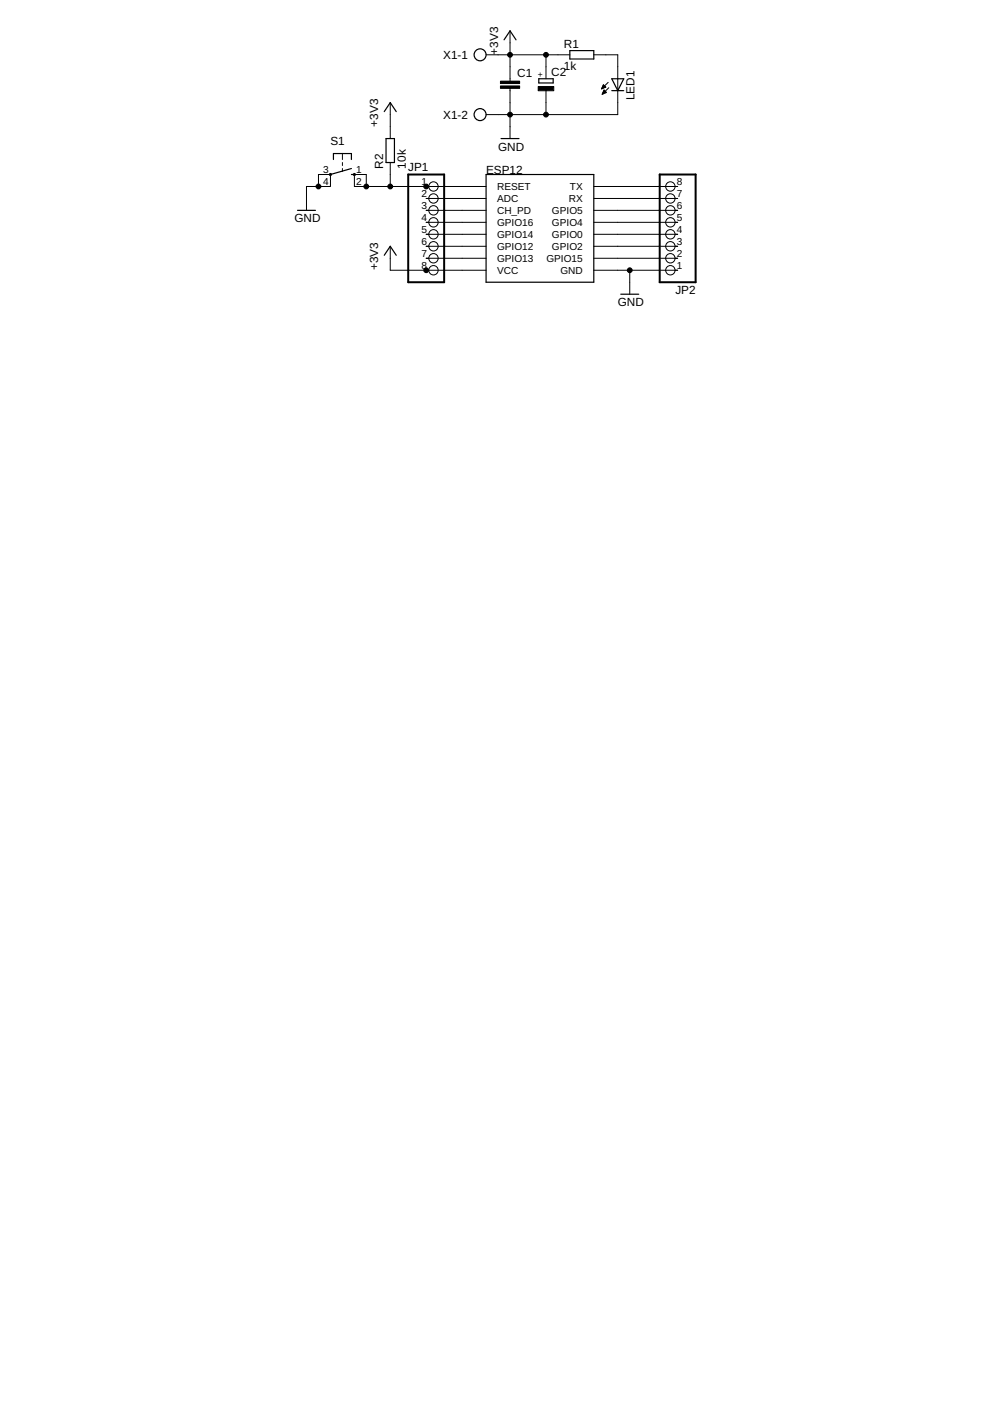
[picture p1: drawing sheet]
<svg xmlns="http://www.w3.org/2000/svg" width="210mm" height="297mm" viewBox="0 0 210 297" stroke-linecap="round" stroke-linejoin="round" font-family="sans-serif">
<g fill="none" stroke="#000" stroke-width=".25">
<path d="M106.9 8.4l1.2-1.9 1.3 1.9M114.2 16.7h3.1v.9h-3.1zM120.8 10.7h5.1v1.8h-5.1zM129.7 16.7h2.5l-1.2 2.5zM129.7 19.2h2.5M70.7 33.8v-1.2h3.8v1.2M74.5 37h.6M74.5 35.7l-4.4 1.3M81.5 23.7l1.2-1.9 1.3 1.9M81.9 29.4h1.7v5.1h-1.7zM103.1 37h22.8v22.8h-22.8zM106.2 29.4h3.8"/>
<path d="M63.1 44.6h3.8M81.5 54.1l1.2-1.9 1.3 1.9M131.6 62.4h3.8"/>
<circle cx="101.8" cy="11.6" r="1.27"/>
<circle cx="101.8" cy="24.3" r="1.27"/>
</g>
<g fill="none" stroke="#000" stroke-width=".21">
<path d="M103.1 11.6h17.7M108.1 6.5v10.7M108.1 18.7v10.7M115.8 11.6v5.1M115.8 19.2v5.1M125.9 11.6h5.1v12.7h-27.9M127.6 18.8h.1M127.6 18.7h.4M127.7 18.6h.5M127.7 18.4h.7M127.7 19.9h.3M127.8 18.3h.5"/>
<path d="M127.8 19.7h.4M127.8 19.6h.7M127.8 18.2h.4M127.9 18.1h.1M127.9 19.5h.6M127.9 18l.5 .5-.8 .3zM127.9 19.4h.5M128 19.3h.2M128 19.2h.1M128.1 19.1l.5 .5-.9 .4zM128.9 17.5l-1.3 1.3M129.1 18.6l-1.4 1.4"/>
<path d="M67.5 39.5v-2.5h2.6v2.5h-5.1v5.1M72.6 32.6v1.2M72.6 34.5v.6M72.6 35.7v.7M77.7 39.5v-2.5h-2.6v2.5h28M82.7 21.8v7.6M82.7 34.5v5M125.9 39.5h17.8M82.7 52.2v5.1h20.4M90.4 42.1h12.7M90.4 44.6h12.7M90.4 47.1h12.7"/>
<path d="M90.4 49.7h12.7M90.4 52.2h12.7M90.4 54.8h12.7M125.9 42.1h17.8M125.9 44.6h17.8M125.9 47.1h17.8M125.9 49.7h17.8M125.9 52.2h17.8M125.9 54.8h17.8M125.9 57.3h17.8M133.5 57.3v5.1"/>
<circle cx="91.9" cy="39.5" r=".99"/>
<circle cx="142.1" cy="39.5" r=".99"/>
<circle cx="91.9" cy="42.1" r=".99"/>
<circle cx="91.9" cy="57.3" r=".99"/>
<circle cx="91.9" cy="44.6" r=".99"/>
<circle cx="91.9" cy="49.7" r=".99"/>
<circle cx="91.9" cy="54.8" r=".99"/>
<circle cx="91.9" cy="47.1" r=".99"/>
<circle cx="91.9" cy="52.2" r=".99"/>
<circle cx="142.1" cy="42.1" r=".99"/>
<circle cx="142.1" cy="47.1" r=".99"/>
<circle cx="142.1" cy="44.6" r=".99"/>
<circle cx="142.1" cy="52.2" r=".99"/>
<circle cx="142.1" cy="49.7" r=".99"/>
<circle cx="142.1" cy="57.3" r=".99"/>
<circle cx="142.1" cy="54.8" r=".99"/>
</g>
<g fill="none" stroke="#000" stroke-width=".42">
<path d="M86.6 37h7.6v22.8h-7.6zM139.9 37h7.6v22.8h-7.6z"/>
<circle cx="70.1" cy="37" r=".13"/>
<circle cx="75.1" cy="37" r=".13"/>
</g>
<path d="M106.1 18.2h4.1v.5h-4.1zM106.1 17.2h4.1v.5h-4.1zM114.1 18.4h3.3v.8h-3.3z" fill="#000" stroke="#000" stroke-width=".21"/>
<g fill="#000" stroke="#000" stroke-width=".21">
<circle cx="108.1" cy="11.6" r=".51"/>
<circle cx="115.8" cy="11.6" r=".51"/>
<circle cx="67.5" cy="39.5" r=".51"/>
<circle cx="77.7" cy="39.5" r=".51"/>
<circle cx="82.7" cy="39.5" r=".51"/>
<circle cx="90.4" cy="39.5" r=".51"/>
<circle cx="108.1" cy="24.3" r=".51"/>
<circle cx="115.8" cy="24.3" r=".51"/>
<circle cx="90.4" cy="57.3" r=".51"/>
<circle cx="133.5" cy="57.3" r=".51"/>
</g>
<g font-size="2.5">
<text x="105.6" y="11.6" transform="rotate(-90 105.6 11.6)">+3V3</text>
<text x="119.6" y="10.1">R1</text>
<text x="94" y="12.5">X1-1</text>
<text x="109.7" y="16.3">C1</text>
<text x="116.9" y="16.2">C2</text>
<text x="119.6" y="14.9">1k</text>
<text x="134.5" y="21.3" transform="rotate(-90 134.5 21.3)">LED1</text>
<text x="80.2" y="26.8" transform="rotate(-90 80.2 26.8)">+3V3</text>
<text x="94" y="25.2">X1-2</text>
<text x="70.1" y="30.7">S1</text>
<text x="81.3" y="35.7" transform="rotate(-90 81.3 35.7)">R2</text>
<text x="86" y="35.7" transform="rotate(-90 86 35.7)">10k</text>
<text x="105.6" y="31.9">GND</text>
<text x="86.6" y="36.4">JP1</text>
<text x="103.1" y="37">ESP12</text>
<text x="62.4" y="47.1">GND</text>
<text x="80.2" y="57.3" transform="rotate(-90 80.2 57.3)">+3V3</text>
<text x="131" y="64.9">GND</text>
<text x="143.2" y="62.2">JP2</text>
</g>
<g font-size="2.1">
<text x="68.5" y="36.6">3</text>
<text x="68.5" y="39.2">4</text>
<text x="75.5" y="36.6">1</text>
<text x="75.5" y="39.2">2</text>
<text x="89.4" y="39.2">1</text>
<text x="89.4" y="41.7">2</text>
<text x="105.4" y="40.3">RESET</text>
<text x="120.8" y="40.3">TX</text>
<text x="143.5" y="41.7">7</text>
<text x="143.5" y="39.2">8</text>
<text x="89.4" y="44.3">3</text>
<text x="89.4" y="46.8">4</text>
<text x="105.4" y="42.8">ADC</text>
<text x="105.4" y="45.4">CH_PD</text>
<text x="105.4" y="47.9">GPIO16</text>
<text x="117" y="47.9">GPIO4</text>
<text x="117" y="45.4">GPIO5</text>
<text x="120.6" y="42.8">RX</text>
<text x="143.5" y="46.8">5</text>
<text x="143.5" y="44.3">6</text>
<text x="89.4" y="49.3">5</text>
<text x="89.4" y="51.9">6</text>
<text x="105.4" y="50.4">GPIO14</text>
<text x="105.4" y="53">GPIO12</text>
<text x="117" y="53">GPIO2</text>
<text x="117" y="50.4">GPIO0</text>
<text x="143.5" y="51.9">3</text>
<text x="143.5" y="49.3">4</text>
<text x="89.4" y="54.4">7</text>
<text x="89.4" y="56.9">8</text>
<text x="105.4" y="55.5">GPIO13</text>
<text x="105.4" y="58.1">VCC</text>
<text x="115.8" y="55.5">GPIO15</text>
<text x="118.8" y="58.1">GND</text>
<text x="143.5" y="56.9">1</text>
<text x="143.5" y="54.4">2</text>
</g>
<text font-size="1.8" x="115.2" y="16.3" transform="rotate(-90 115.2 16.3)">+</text>
</svg>
